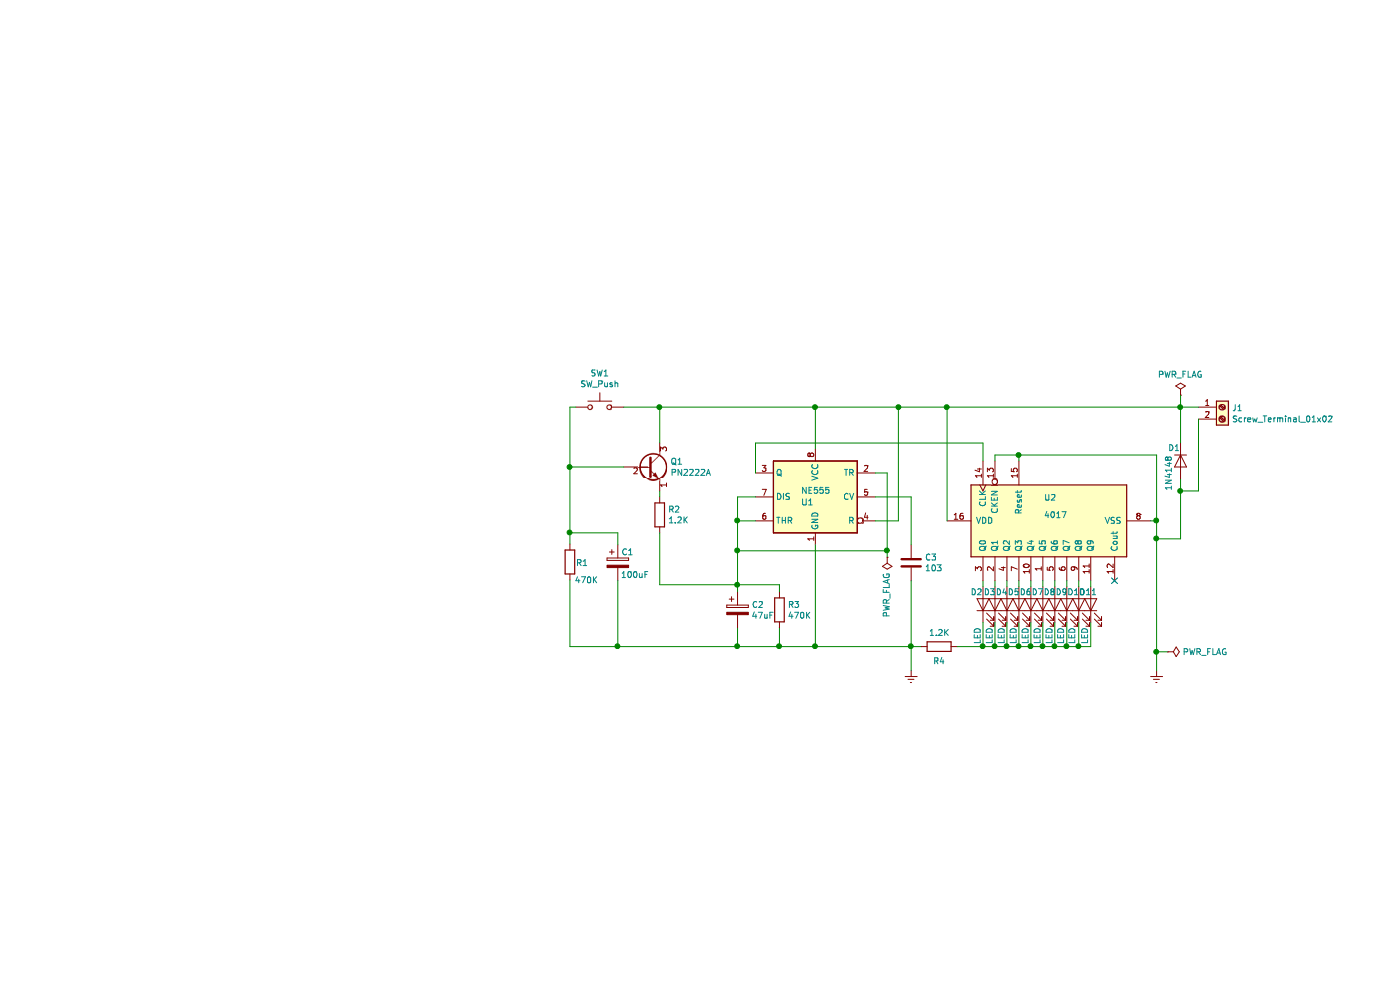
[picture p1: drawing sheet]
EESchema Schematic File Version 4
LIBS:Wheel_of_Fortune-cache
EELAYER 30 0
EELAYER END
$Descr A4 11693 8268
encoding utf-8
Sheet 1 1
Title ""
Date ""
Rev ""
Comp ""
Comment1 ""
Comment2 ""
Comment3 ""
Comment4 ""
$EndDescr
$Comp
L Device:R R1
U 1 1
P 4450 4695
F 0 "R1" H 4500 4690 50  0000 L CNN
F 1 "470K" H 4490 4545 50  0000 L CNN
F 2 "Resistor_THT:R_Axial_DIN0207_L6.3mm_D2.5mm_P7.62mm_Horizontal" V 4380 4695 50  0001 C CNN
F 3 "~" H 4450 4695 50  0001 C CNN
	1    4450 4695
	1    0    0    -1  
$EndComp
$Comp
L Device:CP C1
U 1 1
P 4850 4700
F 0 "C1" H 4880 4790 50  0000 L CNN
F 1 "100uF" H 4875 4600 50  0000 L CNN
F 2 "Capacitor_THT:CP_Radial_D8.0mm_P3.80mm" H 4888 4550 50  0001 C CNN
F 3 "~" H 4850 4700 50  0001 C CNN
	1    4850 4700
	1    0    0    -1  
$EndComp
$Comp
L Device:R R2
U 1 1
P 5200 4300
F 0 "R2" H 5270 4346 50  0000 L CNN
F 1 "1.2K" H 5270 4255 50  0000 L CNN
F 2 "Resistor_THT:R_Axial_DIN0207_L6.3mm_D2.5mm_P7.62mm_Horizontal" V 5130 4300 50  0001 C CNN
F 3 "~" H 5200 4300 50  0001 C CNN
	1    5200 4300
	1    0    0    -1  
$EndComp
$Comp
L Device:CP C2
U 1 1
P 5850 5095
F 0 "C2" H 5968 5141 50  0000 L CNN
F 1 "47uF" H 5968 5050 50  0000 L CNN
F 2 "Capacitor_THT:CP_Radial_D8.0mm_P3.50mm" H 5888 4945 50  0001 C CNN
F 3 "~" H 5850 5095 50  0001 C CNN
	1    5850 5095
	1    0    0    -1  
$EndComp
$Comp
L Device:R R3
U 1 1
P 6200 5095
F 0 "R3" H 6270 5141 50  0000 L CNN
F 1 "470K" H 6270 5050 50  0000 L CNN
F 2 "Resistor_THT:R_Axial_DIN0207_L6.3mm_D2.5mm_P7.62mm_Horizontal" V 6130 5095 50  0001 C CNN
F 3 "~" H 6200 5095 50  0001 C CNN
	1    6200 5095
	1    0    0    -1  
$EndComp
Wire Wire Line
	4450 4545 4450 4450
Connection ~ 4450 4450
Wire Wire Line
	6000 4150 5850 4150
Wire Wire Line
	5850 4150 5850 4350
Wire Wire Line
	6000 4350 5850 4350
Connection ~ 5850 4350
$Comp
L Device:C C3
U 1 1
P 7300 4700
F 0 "C3" H 7415 4746 50  0000 L CNN
F 1 "103" H 7415 4655 50  0000 L CNN
F 2 "Capacitor_THT:C_Disc_D7.5mm_W5.0mm_P7.50mm" H 7338 4550 50  0001 C CNN
F 3 "~" H 7300 4700 50  0001 C CNN
	1    7300 4700
	1    0    0    -1  
$EndComp
$Comp
L Device:R R4
U 1 1
P 7535 5400
F 0 "R4" V 7655 5400 50  0000 C CNN
F 1 "1.2K" V 7419 5400 50  0000 C CNN
F 2 "Resistor_THT:R_Axial_DIN0207_L6.3mm_D2.5mm_P7.62mm_Horizontal" V 7465 5400 50  0001 C CNN
F 3 "~" H 7535 5400 50  0001 C CNN
	1    7535 5400
	0    1    1    0   
$EndComp
$Comp
L 4xxx:4017 U2
U 1 1
P 8400 4350
F 0 "U2" V 8205 4340 50  0000 R CNN
F 1 "4017" V 8350 4340 50  0000 R CNN
F 2 "Package_DIP:DIP-16_W7.62mm_LongPads" H 8400 4350 50  0001 C CNN
F 3 "http://www.intersil.com/content/dam/Intersil/documents/cd40/cd4017bms-22bms.pdf" H 8400 4350 50  0001 C CNN
	1    8400 4350
	0    -1   1    0   
$EndComp
Wire Wire Line
	7900 3700 6000 3700
Wire Wire Line
	6000 3700 6000 3950
Wire Wire Line
	7900 3700 7900 3850
$Comp
L power:Earth #PWR01
U 1 1
P 9350 5600
F 0 "#PWR01" H 9350 5350 50  0001 C CNN
F 1 "Earth" H 9350 5450 50  0001 C CNN
F 2 "" H 9350 5600 50  0001 C CNN
F 3 "~" H 9350 5600 50  0001 C CNN
	1    9350 5600
	1    0    0    -1  
$EndComp
Wire Wire Line
	9350 4350 9300 4350
Wire Wire Line
	9350 4350 9350 3800
Wire Wire Line
	9350 3800 8200 3800
Wire Wire Line
	8000 3800 8000 3850
Connection ~ 9350 4350
Wire Wire Line
	8200 3850 8200 3800
Connection ~ 8200 3800
Wire Wire Line
	8200 3800 8000 3800
Wire Wire Line
	5200 4100 5200 4150
$Comp
L Connector:Screw_Terminal_01x02 J1
U 1 1
P 9900 3400
F 0 "J1" H 9980 3392 50  0000 L CNN
F 1 "Screw_Terminal_01x02" H 9980 3301 50  0000 L CNN
F 2 "Connector_Phoenix_MC:PhoenixContact_MCV_1,5_2-G-3.5_1x02_P3.50mm_Vertical" H 9900 3400 50  0001 C CNN
F 3 "~" H 9900 3400 50  0001 C CNN
	1    9900 3400
	1    0    0    -1  
$EndComp
$Comp
L Diode:1N4148 D1
U 1 1
P 9550 3850
F 0 "D1" V 9440 3745 50  0000 L CNN
F 1 "1N4148" H 9505 3755 50  0000 L CNN
F 2 "Diode_THT:D_DO-35_SOD27_P7.62mm_Horizontal" H 9550 3675 50  0001 C CNN
F 3 "https://assets.nexperia.com/documents/data-sheet/1N4148_1N4448.pdf" H 9550 3850 50  0001 C CNN
	1    9550 3850
	0    1    1    0   
$EndComp
Wire Wire Line
	9550 4500 9350 4500
Connection ~ 9350 4500
Wire Wire Line
	9350 4500 9350 4350
Wire Wire Line
	9550 4000 9550 4100
Wire Wire Line
	9700 4100 9550 4100
Connection ~ 9550 4100
Wire Wire Line
	9550 4100 9550 4500
$Comp
L power:PWR_FLAG #FLG0102
U 1 1
P 9440 5445
F 0 "#FLG0102" H 9440 5520 50  0001 C CNN
F 1 "PWR_FLAG" V 9440 5573 50  0000 L CNN
F 2 "" H 9440 5445 50  0001 C CNN
F 3 "~" H 9440 5445 50  0001 C CNN
	1    9440 5445
	0    1    1    0   
$EndComp
NoConn ~ 9000 4850
$Comp
L Device:LED D2
U 1 1
P 7900 5050
F 0 "D2" V 8000 5155 50  0000 R CNN
F 1 "LED" H 7710 5095 50  0000 R CNN
F 2 "LED_THT:LED_D3.0mm" H 7900 5050 50  0001 C CNN
F 3 "~" H 7900 5050 50  0001 C CNN
	1    7900 5050
	0    -1   -1   0   
$EndComp
$Comp
L Device:LED D3
U 1 1
P 8000 5050
F 0 "D3" V 8100 5145 50  0000 R CNN
F 1 "LED" H 7810 5095 50  0000 R CNN
F 2 "LED_THT:LED_D3.0mm" H 8000 5050 50  0001 C CNN
F 3 "~" H 8000 5050 50  0001 C CNN
	1    8000 5050
	0    -1   -1   0   
$EndComp
$Comp
L Device:LED D4
U 1 1
P 8100 5050
F 0 "D4" V 8200 5145 50  0000 R CNN
F 1 "LED" H 7910 5095 50  0000 R CNN
F 2 "LED_THT:LED_D3.0mm" H 8100 5050 50  0001 C CNN
F 3 "~" H 8100 5050 50  0001 C CNN
	1    8100 5050
	0    -1   -1   0   
$EndComp
$Comp
L Device:LED D5
U 1 1
P 8200 5050
F 0 "D5" V 8300 5145 50  0000 R CNN
F 1 "LED" H 8010 5095 50  0000 R CNN
F 2 "LED_THT:LED_D3.0mm" H 8200 5050 50  0001 C CNN
F 3 "~" H 8200 5050 50  0001 C CNN
	1    8200 5050
	0    -1   -1   0   
$EndComp
$Comp
L Device:LED D6
U 1 1
P 8300 5050
F 0 "D6" V 8400 5145 50  0000 R CNN
F 1 "LED" H 8110 5095 50  0000 R CNN
F 2 "LED_THT:LED_D3.0mm" H 8300 5050 50  0001 C CNN
F 3 "~" H 8300 5050 50  0001 C CNN
	1    8300 5050
	0    -1   -1   0   
$EndComp
$Comp
L Device:LED D7
U 1 1
P 8400 5050
F 0 "D7" V 8500 5145 50  0000 R CNN
F 1 "LED" H 8210 5095 50  0000 R CNN
F 2 "LED_THT:LED_D3.0mm" H 8400 5050 50  0001 C CNN
F 3 "~" H 8400 5050 50  0001 C CNN
	1    8400 5050
	0    -1   -1   0   
$EndComp
$Comp
L Device:LED D8
U 1 1
P 8500 5050
F 0 "D8" V 8600 5145 50  0000 R CNN
F 1 "LED" H 8310 5095 50  0000 R CNN
F 2 "LED_THT:LED_D3.0mm" H 8500 5050 50  0001 C CNN
F 3 "~" H 8500 5050 50  0001 C CNN
	1    8500 5050
	0    -1   -1   0   
$EndComp
$Comp
L Device:LED D9
U 1 1
P 8600 5050
F 0 "D9" V 8700 5145 50  0000 R CNN
F 1 "LED" H 8410 5100 50  0000 R CNN
F 2 "LED_THT:LED_D3.0mm" H 8600 5050 50  0001 C CNN
F 3 "~" H 8600 5050 50  0001 C CNN
	1    8600 5050
	0    -1   -1   0   
$EndComp
$Comp
L Device:LED D10
U 1 1
P 8700 5050
F 0 "D10" V 8800 5145 50  0000 R CNN
F 1 "LED" H 8510 5105 50  0000 R CNN
F 2 "LED_THT:LED_D3.0mm" H 8700 5050 50  0001 C CNN
F 3 "~" H 8700 5050 50  0001 C CNN
	1    8700 5050
	0    -1   -1   0   
$EndComp
$Comp
L Device:LED D11
U 1 1
P 8800 5050
F 0 "D11" V 8900 5145 50  0000 R CNN
F 1 "LED" H 8610 5100 50  0000 R CNN
F 2 "LED_THT:LED_D3.0mm" H 8800 5050 50  0001 C CNN
F 3 "~" H 8800 5050 50  0001 C CNN
	1    8800 5050
	0    -1   -1   0   
$EndComp
Wire Wire Line
	8800 5200 8800 5400
Wire Wire Line
	8800 5400 8700 5400
Wire Wire Line
	7900 5200 7900 5400
Connection ~ 7900 5400
Wire Wire Line
	8000 5200 8000 5400
Connection ~ 8000 5400
Wire Wire Line
	8000 5400 7900 5400
Wire Wire Line
	8100 5200 8100 5400
Connection ~ 8100 5400
Wire Wire Line
	8100 5400 8000 5400
Wire Wire Line
	8200 5200 8200 5400
Connection ~ 8200 5400
Wire Wire Line
	8200 5400 8100 5400
Wire Wire Line
	8300 5200 8300 5400
Connection ~ 8300 5400
Wire Wire Line
	8300 5400 8200 5400
Wire Wire Line
	8400 5200 8400 5400
Connection ~ 8400 5400
Wire Wire Line
	8400 5400 8300 5400
Wire Wire Line
	8500 5200 8500 5400
Connection ~ 8500 5400
Wire Wire Line
	8500 5400 8400 5400
Wire Wire Line
	8600 5200 8600 5400
Connection ~ 8600 5400
Wire Wire Line
	8600 5400 8500 5400
Wire Wire Line
	8700 5200 8700 5400
Connection ~ 8700 5400
Wire Wire Line
	8700 5400 8600 5400
Wire Wire Line
	7900 4850 7900 4900
Wire Wire Line
	8000 4850 8000 4900
Wire Wire Line
	8100 4850 8100 4900
Wire Wire Line
	8200 4850 8200 4900
Wire Wire Line
	8300 4850 8300 4900
Wire Wire Line
	8400 4850 8400 4900
Wire Wire Line
	8500 4850 8500 4900
Wire Wire Line
	8600 4850 8600 4900
Wire Wire Line
	8700 4850 8700 4900
Wire Wire Line
	8800 4850 8800 4900
$Comp
L Timer:NE555 U1
U 1 1
P 6500 4150
F 0 "U1" H 6565 4105 50  0000 C CNN
F 1 "NE555" H 6495 4205 50  0000 C CNN
F 2 "Package_DIP:DIP-8_W7.62mm_LongPads" H 6500 4150 50  0001 C CNN
F 3 "http://www.ti.com/lit/ds/symlink/ne555.pdf" H 6500 4150 50  0001 C CNN
	1    6500 4150
	-1   0    0    -1  
$EndComp
Wire Wire Line
	7000 3950 7100 3950
Wire Wire Line
	7000 4350 7195 4350
$Comp
L power:PWR_FLAG #FLG0101
U 1 1
P 9550 3300
F 0 "#FLG0101" H 9550 3375 50  0001 C CNN
F 1 "PWR_FLAG" H 9550 3473 50  0000 C CNN
F 2 "" H 9550 3300 50  0001 C CNN
F 3 "~" H 9550 3300 50  0001 C CNN
	1    9550 3300
	1    0    0    -1  
$EndComp
Wire Wire Line
	4500 3400 4450 3400
Wire Wire Line
	9700 3500 9700 4100
Wire Wire Line
	9700 3400 9550 3400
Wire Wire Line
	9550 3700 9550 3400
Connection ~ 9550 3400
Wire Wire Line
	9550 3400 7600 3400
Wire Wire Line
	9550 3300 9550 3400
Wire Wire Line
	7600 3400 7600 4350
Connection ~ 7600 3400
Wire Wire Line
	7600 3400 7195 3400
Wire Wire Line
	4850 4450 4850 4550
Wire Wire Line
	4450 4450 4850 4450
Wire Wire Line
	5200 3700 5200 3400
Connection ~ 5200 3400
Wire Wire Line
	5200 3400 4900 3400
$Comp
L power:Earth #PWR0101
U 1 1
P 7300 5600
F 0 "#PWR0101" H 7300 5350 50  0001 C CNN
F 1 "Earth" H 7300 5450 50  0001 C CNN
F 2 "" H 7300 5600 50  0001 C CNN
F 3 "~" H 7300 5600 50  0001 C CNN
	1    7300 5600
	1    0    0    -1  
$EndComp
Wire Wire Line
	7685 5400 7900 5400
Wire Wire Line
	7300 4550 7300 4150
Wire Wire Line
	7000 4150 7300 4150
Wire Wire Line
	4450 5400 4850 5400
Wire Wire Line
	4450 4845 4450 5400
Wire Wire Line
	5850 4350 5850 4600
Wire Wire Line
	7100 4600 5850 4600
Wire Wire Line
	7100 3950 7100 4600
Connection ~ 5850 4600
Connection ~ 6500 5400
Wire Wire Line
	6500 5400 7300 5400
Connection ~ 7300 5400
Wire Wire Line
	7300 5400 7385 5400
Wire Wire Line
	7300 5400 7300 4850
Wire Wire Line
	4850 4850 4850 5400
Connection ~ 4850 5400
Wire Wire Line
	6500 3400 6500 3750
Connection ~ 6500 3400
Wire Wire Line
	6500 3400 5200 3400
Wire Wire Line
	7195 3400 7195 4350
Connection ~ 7195 3400
Wire Wire Line
	7195 3400 6500 3400
Wire Wire Line
	6200 5245 6200 5400
Connection ~ 6200 5400
Wire Wire Line
	6200 5400 6500 5400
Wire Wire Line
	5850 5245 5850 5400
Connection ~ 5850 5400
Wire Wire Line
	5850 5400 6200 5400
Wire Wire Line
	6200 4885 5850 4885
Wire Wire Line
	5200 4450 5200 4885
Wire Wire Line
	5850 4945 5850 4885
Connection ~ 5850 4885
Wire Wire Line
	5850 4885 5200 4885
Wire Wire Line
	6200 4885 6200 4945
Wire Wire Line
	5850 4600 5850 4880
Wire Wire Line
	6500 4550 6500 5400
Wire Wire Line
	9350 4500 9350 5445
Wire Wire Line
	9440 5445 9350 5445
Connection ~ 9350 5445
Wire Wire Line
	9350 5445 9350 5600
Wire Wire Line
	7300 5400 7300 5600
$Comp
L power:PWR_FLAG #FLG0103
U 1 1
P 7100 4655
F 0 "#FLG0103" H 7100 4730 50  0001 C CNN
F 1 "PWR_FLAG" V 7100 4783 50  0000 L CNN
F 2 "" H 7100 4655 50  0001 C CNN
F 3 "~" H 7100 4655 50  0001 C CNN
	1    7100 4655
	-1   0    0    1   
$EndComp
Wire Wire Line
	7100 4655 7100 4600
Connection ~ 7100 4600
$Comp
L Transistor_BJT:PN2222A Q1
U 1 1
P 5100 3900
F 0 "Q1" H 5290 3946 50  0000 L CNN
F 1 "PN2222A" H 5290 3855 50  0000 L CNN
F 2 "Package_TO_SOT_THT:TO-92_Wide" H 5300 3825 50  0001 L CIN
F 3 "http://www.fairchildsemi.com/ds/PN/PN2222A.pdf" H 5100 3900 50  0001 L CNN
	1    5100 3900
	1    0    0    -1  
$EndComp
Wire Wire Line
	4850 5400 5850 5400
Wire Wire Line
	4450 3400 4450 3900
Wire Wire Line
	4900 3900 4450 3900
Connection ~ 4450 3900
Wire Wire Line
	4450 3900 4450 4450
$Comp
L Switch:SW_Push SW1
U 1 1
P 4700 3400
F 0 "SW1" H 4700 3685 50  0000 C CNN
F 1 "SW_Push" H 4700 3594 50  0000 C CNN
F 2 "Button_Switch_THT:SW_PUSH_6mm" H 4700 3600 50  0001 C CNN
F 3 "~" H 4700 3600 50  0001 C CNN
	1    4700 3400
	1    0    0    -1  
$EndComp
$EndSCHEMATC
